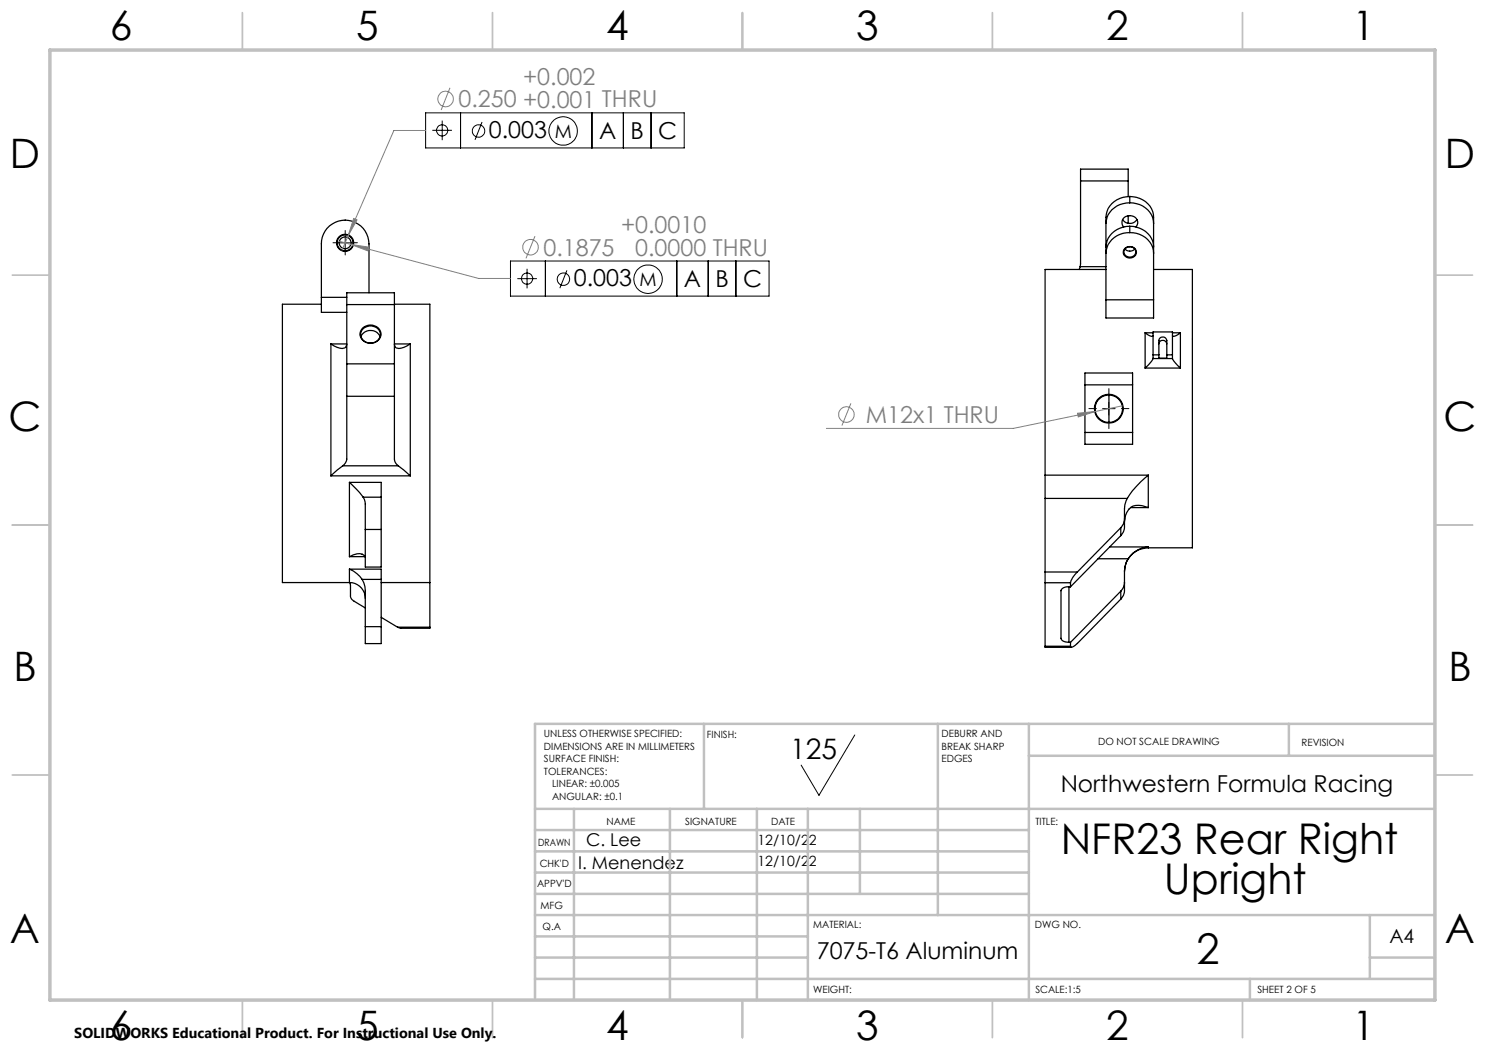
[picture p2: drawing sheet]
<svg xmlns="http://www.w3.org/2000/svg" width="297mm" height="210mm" viewBox="0 0 297 210" stroke-linecap="round" stroke-linejoin="round" font-family="sans-serif">
<g fill="none" stroke="#000" stroke-width=".25">
<path d="M216.1 36.2v-2.4h9.5v2.4M216.1 36.2l-.1 17.1M216.1 36.2h9.5M225.6 36.2v3.1M226 39.3a4.6 4.6 0 0 0-4.8 4.2v16.5M226 39.3a4.5 4.5 0 0 1 4.7 4.2v16.5M226 39.3v1.3M64.3 59.5v3h5.1M64.3 59.5h5.1M73.8 58.6v-9.8a4.8 4.8 0 0 0-4.8-4.8 4.8 4.8 0 0 0-4.7 4.8v10.7M216 53.3l-.2 .6M216 53.3h5.2"/>
<path d="M221.2 53.9h-12.2v41.1M221.2 60v3.6h9.5v-3.6M221.2 60h9.5M224.5 43.9a1.7 1.7 0 0 0 2.9 0M224.8 45.4a1.4 1.4 0 0 1-.1-1.8 1.4 1.4 0 0 1 1.6-.4 1.34 1.34 0 0 1 .9 2.2M225 49.8a1.32 1.32 0 0 0 1.9 0M225 49.6a1.28 1.28 0 0 1 1.7-.1 1.28 1.28 0 0 1 .4 1.5 1.29 1.29 0 0 1-1.7 .5 1.29 1.29 0 0 1-.6-1.6zM225.1 49.7a1.13 1.13 0 0 1 1.5-.2 1.13 1.13 0 0 1 .3 1.6 1.13 1.13 0 0 1-1.6 .1 1.13 1.13 0 0 1-.2-1.5zM225.6 43.1v1.6M226 46.5a4.5 4.5 0 0 0-4.8 4.2M226 46.5a4.4 4.4 0 0 1 4.7 4.2M226 45.3a4.5 4.5 0 0 1 4.7 4.1"/>
<path d="M226 45.3a4.6 4.6 0 0 0-4.8 4.1M226 40.6a4.6 4.6 0 0 0-4.8 4.1M226 40.6a4.5 4.5 0 0 1 4.7 4.1M226 45.3v1.2M230.7 53.9h7.8v55.7h-8.8M64.3 60.8h-7.8v55.7h13.4M66.2 68.8v26.4M66.2 68.8a2.72 2.72 0 0 0 2.9 .7l.3-.6M66.2 68.8h3.2M69.4 72.8v6.5M69.4 79.3v12.5a1.99 1.99 0 0 1-.9 1.4M69.4 60.9v-2.3h9.5v2.3"/>
<path d="M69.4 72.8h9.5M69.4 79.3h9.5M69.4 60.9h9.5M69.4 60.9v11.9M72.2 67.3a2.1 2.1 0 0 1 1.9-1.2 2.1 2.1 0 0 1 1.9 1.2M72.5 65.9a2.06 2.06 0 0 1 2.1-.6 2.06 2.06 0 0 1 1.5 1.7 1.99 1.99 0 0 1-2.1 1.6 1.99 1.99 0 0 1-1.9-2zM72.5 65.6a2.15 2.15 0 0 1 2.3-.5 2.15 2.15 0 0 1 1.4 1.9 2.13 2.13 0 0 1-2.3 1.6 2.13 2.13 0 0 1-1.9-2zM78.9 72.8v6.5M78.9 79.3v12.5a1.69 1.69 0 0 0 .8 1.4M78.9 60.8h7.1v55.7M78.9 60.9v11.9M78.9 68.8h3.2"/>
<path d="M82.1 68.8v26.4M82.1 68.8h-.1a2.72 2.72 0 0 1-2.9 .7l-.2-.6M217 77v-2.4h9.5v2.4M217 77h9.5M217 77v9.5M221.8 79v5.5M226.5 77v9.5M229 66.6v7M229 66.6l.9 .5 .4 .2 .3-.2M229 73.6h7.1M229 66.6h1.6M230.6 71.7l-.3 .6-1.3 1.3"/>
<path d="M230.6 71h1.2M230.6 71.7v-5.3h3.9v5.3M230.6 71.7h3.9M231.8 68.8a.8 .8 0 0 1 .8-.7 .8 .8 0 0 1 .8 .7M232 67.7a.82 .82 0 0 1 .8-.3 .82 .82 0 0 1 .6 .7v3.5h-1.6v-3.5zM233.4 71h1.1M234.5 71.7l.3 .6 1.3 1.3M234.5 66.6h1.6M236.1 66.6v7M236.1 66.6l-.9 .5-.4 .2-.3-.2M66.2 95.2h15.9M68.5 93.2l-2.3 2"/>
<path d="M68.5 93.2h11.2M69.9 96.5v14.8M69.9 96.5l2 2 .7 .9M69.9 96.5h6.3v2.9M72.6 99.4l.3 .5 .2 .9v5.1M72.6 99.4h3.6M76.2 99.4v6.5M79.7 93.2l2.4 2M209 95v4.7M209 95h20.7M209 99.7h16.5M209 99.7v14.7"/>
<path d="M217 86.5v2.4h9.5v-2.4M217 86.5h9.5M225.5 99.7l-.5 1.3-.1 4.3a2.47 2.47 0 0 1-.7 1.8M229.7 95v6.5M229.7 95l-1.5 1.3a13.7 13.7 0 0 0-2.7 3.4M69.9 116.5a3.2 3.2 0 0 1 3.2 3.2M69.9 111.3a2.68 2.68 0 0 1 2.9-.3l.3 .4M69.9 113.8a5.2 5.2 0 0 1 2.5 2.1M69.9 113.8h6.3v2.1M69.9 113.8v2.7M69.9 111.3h3.2M70 116.5l.1 2.7a1.24 1.24 0 0 0 .7 1.1l2.3 1.3"/>
<path d="M72.4 115.9l.4 .7 .3 1.6v7.1M72.4 115.9h3.8M73.1 105.9v7.5h3.1v-7.5M73.1 105.9h3.1M76.2 116.5h9.8M76.2 115.9v9.4M86 116.5v8.9M209 114.4v2.1M209 116.5h5.1M209 114.4h6.5M209 116.5v12.7M213.8 117.4a1.37 1.37 0 0 0-1.6 .7v9.6a1.43 1.43 0 0 0 1.6 .8"/>
<path d="M213.8 117.4h.3M213.8 117.4v11.1M214.1 116.5v.9M215.5 114.4a4.3 4.3 0 0 0-1.4 2.1M219.6 111.8h6M221.9 109.4h7.8M224.2 119.8l-8.7 8.9a1.24 1.24 0 0 1-1.4 .7v-.2M224.2 105.5v1.6M224.2 118.2v1.6M224.2 107.1l-10.1 10.3M224.2 105.5l-8.7 8.9M224.2 118.2l-10.1 10.3"/>
<path d="M224.9 103.7a2.47 2.47 0 0 1-.7 1.8M224.9 116.4a2.47 2.47 0 0 1-.7 1.8M225.6 111.8l-.4 .7-.3 1.7v3.8a2.47 2.47 0 0 1-.7 1.8M226.1 101.5h3.6M229.7 109.6a4.8 4.8 0 0 0-4.8 4.7M229.7 101.5a3.9 3.9 0 0 0-3.4-.1 3.5 3.5 0 0 0-1.4 2.9M229.7 109.4a5.2 5.2 0 0 0-4.1 2.4M229.7 109.4v.2M73.1 125.3v3.4h3.1v-3.4M73.1 125.3h3.1M76.2 123.5l3.3 1.9M79.5 125.4l.7 .3h5.8v-.3"/>
<path d="M79.5 125.4h6.5M209 129.2v.3h5.3M209 129.2h5.1M213.8 128.5h.3M214.1 128.5v.7"/>
<circle cx="69" cy="48.6" r="1.6"/>
<circle cx="69" cy="48.6" r="1.72"/>
<circle cx="69" cy="48.6" r="1.19"/>
<circle cx="221.7" cy="81.7" r="2.75"/>
<circle cx="221.8" cy="81.7" r="2.87"/>
</g>
<g fill="none" stroke="#808080" stroke-width=".2">
<path d="M90 17.6l-1.8 4.4M85.1 26.1h-6.3l-9.2 21M67.9 48.3l2.3 .6M69.6 47.1l-1.2 2.9M70.2 48.9l3.5 .5-.2 .8zM70.2 48.9l25.5 6.8h6.4M70.7 43.7l.7 .3-1.8 3.1zM107 47.2l-1.8 4.5M170.2 80.7l-1.8 4.4M215.5 82.6l3.6-.3-3.4 1.1zM219.1 82.3l-16.4 3.4h-37.4M224.4 81.2l-5.3 1.1"/>
<circle cx="89.1" cy="19.8" r="1.56"/>
<circle cx="106.1" cy="49.4" r="1.55"/>
<circle cx="169.3" cy="82.9" r="1.56"/>
</g>
<g fill="none" stroke="#000" stroke-width=".2">
<path d="M85.1 22.6h51.7v7h-51.7zM86.5 26.1h3.9M88.4 24.1v3.9M92.1 22.6v7M96.4 24.4l-1.4 3.6M118.4 22.6v7M124.7 22.6v7M130.2 22.6v7M67.8 48.6h2.5M69 47.3v2.5M102.1 52.2h51.7v7h-51.7zM103.5 55.7h3.9"/>
<path d="M105.4 53.8v3.9M109.1 52.2v7M113.4 54.1l-1.4 3.5M135.4 52.2v7M141.6 52.2v7M147.2 52.2v7M220.5 81.7h2.5M221.8 80.5v2.5M171 147l-7.2 12.1-3.6-6.1"/>
<circle cx="88.4" cy="26.1" r="1.13"/>
<circle cx="95.7" cy="26.2" r="1.24"/>
<circle cx="112.6" cy="26.2" r="2.85"/>
<circle cx="105.4" cy="55.7" r="1.13"/>
<circle cx="112.7" cy="55.8" r="1.25"/>
<circle cx="129.6" cy="55.8" r="2.85"/>
</g>
<path d="M67.8 48.5h-1.2M69 47.3v-1.2M69 49.8v1.2M70.3 48.5h1.2M221.8 79.2v-1.5M219.3 81.7h-1.5M221.8 84.2v1.5M224.3 81.7h1.5" fill="none" stroke="#000" stroke-width=".2" stroke-dasharray="15.2 1.3 1.3 1.3"/>
<g fill="none" stroke="#c0c0c0" stroke-width=".35">
<path d="M48.5 2.5v7.5M98.5 2.5v7.5M148.5 2.5v7.5M198.5 2.5v7.5M248.5 2.5v7.5M2.5 55h7.5M287 55h7.5M2.5 105h7.5M287 105h7.5M2.5 155h7.5M287 155h7.5M48.5 200v7.5"/>
<path d="M98.5 200v7.5M148.5 200v7.5M198.5 200v7.5M248.5 200v7.5"/>
</g>
<g fill="none" stroke="#c0c0c0" stroke-width=".5">
<path d="M140.8 144.8v17M187.6 144.8v38.2M205.8 144.8v55.2M205.8 151.2h81.2M257.8 144.8v6.4M287 144.8h-180v55.2M107 161.8h180M107 178.8h98.8M107 174.5h98.8M107 170.3h98.8M107 166h98.8M114.8 161.8v38.2"/>
<path d="M134 161.8v38.2M151.4 161.8v38.2M161.6 161.8v38.2M172 161.8v17M107 195.8h180M107 191.5h54.6M107 187.3h54.6M107 183h180M250 195.8v4.2M274 191.5h13M274 183v12.8"/>
</g>
<path d="M10 10h277v190h-277z" fill="none" stroke="#c0c0c0" stroke-width=".7"/>
<path d="M215.5 82.6l.2 .8 3.4-1.1zM70.2 48.9l3.3 1.3 .2-.8zM70.7 43.7l-1.1 3.4 1.8-3.1z" fill="#808080"/>
<g font-size="8.5">
<text x="212.1" y="170.8">NFR23 Rear Right</text>
<text x="232.8" y="178.9">Upright</text>
<text x="239.3" y="192.7">2</text>
</g>
<g font-size="8.1">
<text x="22" y="8">6</text>
<text x="71.2" y="8">5</text>
<text x="121.2" y="8">4</text>
<text x="171.3" y="8">3</text>
<text x="221.3" y="8">2</text>
<text x="270.5" y="8">1</text>
<text x="2" y="33.6">D</text>
<text x="289" y="33.6">D</text>
<text x="1.7" y="86.1">C</text>
<text x="288.7" y="86.1">C</text>
<text x="2.7" y="136.1">B</text>
<text x="289.7" y="136.1">B</text>
<text x="2" y="188.6">A</text>
<text x="289" y="188.6">A</text>
<text x="22" y="208">6</text>
<text x="71.2" y="208">5</text>
<text x="121.2" y="208">4</text>
<text x="171.3" y="208">3</text>
<text x="221.3" y="208">2</text>
<text x="270.5" y="208">1</text>
</g>
<text font-size="5.6" x="158" y="151.8">125</text>
<g font-size="4.7" fill="#808080">
<text x="104.6" y="17">+0.002</text>
<text x="91.7" y="21.5">0.250 +0.001 THRU</text>
<text x="124.2" y="46.7">+0.0010</text>
<text x="108.7" y="51.1">0.1875</text>
<text x="127" y="51.2">0.0000 THRU</text>
<text x="173.2" y="84.6">M12x1 THRU</text>
</g>
<g font-size="4.7">
<text x="97.8" y="27.5">0.003</text>
<text x="119.8" y="27.8">A</text>
<text x="126.1" y="27.8">B</text>
<text x="131.6" y="27.8">C</text>
<text x="114.8" y="57.2">0.003</text>
<text x="136.8" y="57.5">A</text>
<text x="143.1" y="57.5">B</text>
<text x="148.6" y="57.5">C</text>
<text x="212.1" y="158.4">Northwestern Formula Racing</text>
<text x="163.4" y="191.7">7075-T6 Aluminum</text>
</g>
<text font-size="3.9" x="277.9" y="188.5">A4</text>
<g font-size="3.7">
<text x="110.9" y="27.5">M</text>
<text x="127.9" y="57.1">M</text>
</g>
<g font-size="3.5">
<text x="115.6" y="173.8">I. Menendez</text>
<text x="117.2" y="169.3">C. Lee</text>
</g>
<text font-size="2.9" x="14.9" y="207.6">SOLIDWORKS Educational Product. For Instructional Use Only.</text>
<g font-size="2.8">
<text x="151.5" y="169">12/10/22</text>
<text x="151.5" y="173.2">12/10/22</text>
</g>
<g font-size="2">
<text x="108.8" y="147.5">UNLESS OTHERWISE SPECIFIED:</text>
<text x="108.8" y="150">DIMENSIONS ARE IN MILLIMETERS</text>
<text x="141.4" y="147.6">FINISH:</text>
<text x="188.3" y="147.5">DEBURR AND</text>
<text x="188.3" y="150">BREAK SHARP</text>
<text x="219.6" y="149">DO NOT SCALE DRAWING</text>
<text x="260.3" y="149.2">REVISION</text>
<text x="108.8" y="152.5">SURFACE FINISH:</text>
<text x="108.8" y="155">TOLERANCES:</text>
<text x="188.3" y="152.5">EDGES</text>
<text x="110.4" y="160">ANGULAR: ±0.1</text>
<text x="110.4" y="157.5">LINEAR: ±0.005</text>
<text x="121.3" y="165">NAME</text>
<text x="137" y="164.9">SIGNATURE</text>
<text x="154.2" y="164.9">DATE</text>
<text x="207.1" y="164.9">TITLE:</text>
<text x="107.6" y="169.1">DRAWN</text>
<text x="107.9" y="173.3">CHK'D</text>
<text x="107.4" y="177.4">APPV'D</text>
<text x="108.1" y="181.8">MFG</text>
<text x="108.5" y="186">Q.A</text>
<text x="162.6" y="185.5">MATERIAL:</text>
<text x="207" y="185.5">DWG NO.</text>
<text x="162.6" y="198.5">WEIGHT:</text>
<text x="207.1" y="198.6">SCALE:1:5</text>
<text x="251.5" y="198.6">SHEET 2 OF 5</text>
</g>
</svg>
